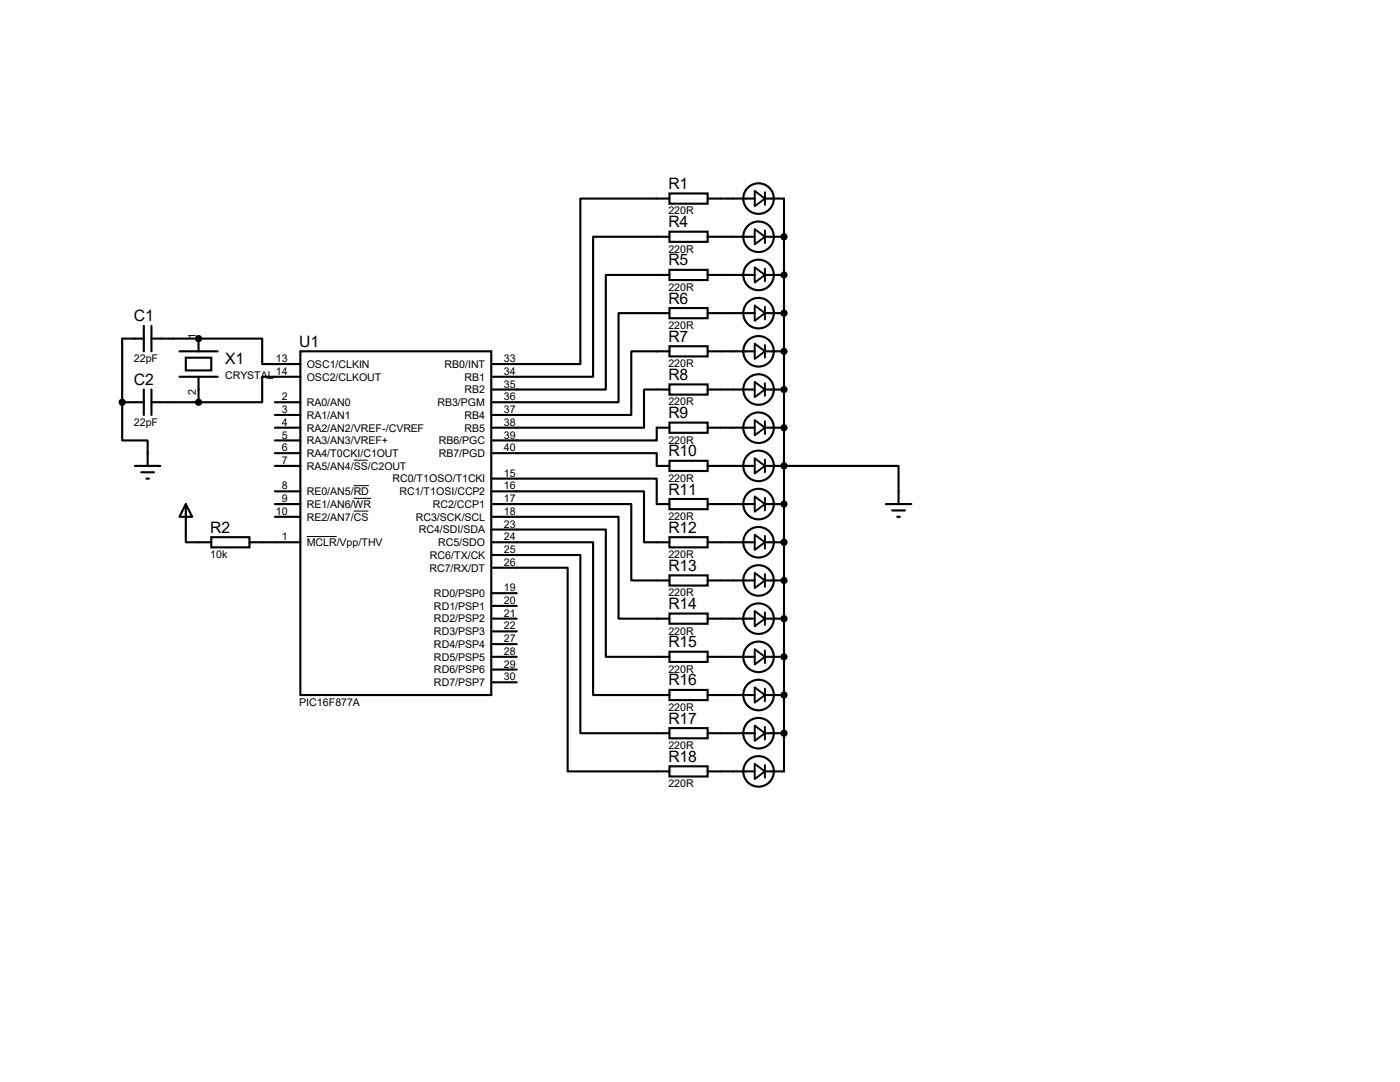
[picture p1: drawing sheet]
<svg xmlns="http://www.w3.org/2000/svg" width="279mm" height="216mm" viewBox="0 0 279 216" stroke-linecap="round" stroke-linejoin="round" font-family="sans-serif">
<g fill="none" stroke="#000" stroke-width=".42">
<path d="M133.6 38.6h7.6v2h-7.6zM133.6 39.6h-17.8v33h-17.8M141.2 39.6h9.4M152.7 39.6h3.8v114.3h-3.8M133.6 46.2h7.6v2.1h-7.6zM133.6 53.8h7.6v2.1h-7.6zM133.6 47.2h-15.2v28h-20.4M133.6 54.9h-12.7v22.8h-22.9M141.2 47.2h9.4M141.2 54.9h9.4M152.7 47.2h3.8M152.7 54.9h3.8"/>
<path d="M28.7 67.6h-4.3v12.7M28.7 65v5.1M28.7 77.7v5.1M30.2 67.6h9.4M30.2 65v5.1M30.2 77.7v5.1M35.8 70.1h7.6M35.8 75.2h7.6M37.1 71.4h5.1v2.5h-5.1zM39.6 67.6h12.7v5h7.6M39.6 67.6v2.5M39.6 75.2v5.1"/>
<path d="M59.9 70.1h38.1v68.6h-38.1zM59.9 75.2h-7.6v5.1h-12.7M133.6 61.5h7.6v2h-7.6zM133.6 69.1h7.6v2h-7.6zM133.6 76.7h7.6v2h-7.6zM133.6 62.5h-10.2v17.8h-25.4M133.6 70.1h-7.6v12.7h-28M133.6 77.7h-5.1v7.6h-30.5M141.2 62.5h9.4M141.2 70.1h9.4M141.2 77.7h9.4M152.7 62.5h3.8"/>
<path d="M152.7 70.1h3.8M152.7 77.7h3.8M24.4 80.3v7.6h5.1v5.1M24.4 80.3h4.3M26.9 93h5.1M28.2 94.2h2.5M29.2 95.5h.5M30.2 80.3h9.4M54.9 80.3h5M54.9 85.3h5M54.9 93h5M54.9 82.8h5"/>
<path d="M54.9 90.4h5M54.9 98h5M54.9 87.9h5M98 90.4h33.1v2.6h2.5M98 95.5h33.1v5.1h2.5M98 98h30.5v10.2h5.1M133.6 84.3h7.6v2.1h-7.6zM133.6 91.9h7.6v2.1h-7.6zM133.6 99.6h7.6v2h-7.6zM133.6 85.3h-2.5v2.6h-33.1M141.2 85.3h9.4M141.2 93h9.4"/>
<path d="M152.7 93h26.6v7.6M152.7 85.3h3.8M37.1 100.6l1.3 2.5h-2.6zM37.1 100.6v7.6h5.1M42.2 107.2h7.6v2h-7.6zM49.8 108.2h10.1M54.9 100.6h5M54.9 103.1h5M98 100.6h28v15.2h7.6M98 103.1h25.4v20.3h10.2M98 105.7h22.9v25.4h12.7M98 108.2h20.4v30.5h15.2"/>
<path d="M98 110.7h17.8v35.6h17.8M98 113.3h15.3v40.6h20.3M98 118.4h5.1M133.6 107.2h7.6v2h-7.6zM133.6 114.8h7.6v2h-7.6zM141.2 108.2h9.4M141.2 100.6h9.4M141.2 115.8h9.4M152.7 108.2h3.8M152.7 100.6h3.8M152.7 115.8h3.8M176.8 100.6h5.1"/>
<path d="M178.1 101.9h2.5M179.1 103.1h.5M98 123.4h5.1M98 131.1h5.1M98 120.9h5.1M98 136.1h5.1M98 133.6h5.1M98 128.5h5.1M98 126h5.1M133.6 122.4h7.6v2.1h-7.6zM133.6 130h7.6v2.1h-7.6zM133.6 137.7h7.6v2h-7.6z"/>
<path d="M141.2 138.7h9.4M141.2 123.4h9.4M141.2 131.1h9.4M152.7 138.7h3.8M152.7 123.4h3.8M152.7 131.1h3.8M133.6 145.3h7.6v2h-7.6zM133.6 152.9h7.6v2h-7.6zM141.2 146.3h9.4M141.2 153.9h9.4M152.7 146.3h3.8"/>
<circle cx="151.4" cy="39.6" r="3"/>
<circle cx="151.4" cy="54.9" r="3"/>
<circle cx="151.4" cy="47.2" r="3"/>
<circle cx="151.4" cy="62.5" r="3"/>
<circle cx="151.4" cy="77.7" r="3"/>
<circle cx="151.4" cy="70.1" r="3"/>
<circle cx="151.4" cy="85.3" r="3"/>
<circle cx="151.4" cy="93" r="3"/>
<circle cx="151.4" cy="100.6" r="3"/>
<circle cx="151.4" cy="115.8" r="3"/>
<circle cx="151.4" cy="108.2" r="3"/>
<circle cx="151.4" cy="131.1" r="3"/>
<circle cx="151.4" cy="123.4" r="3"/>
<circle cx="151.4" cy="138.7" r="3"/>
<circle cx="151.4" cy="153.9" r="3"/>
<circle cx="151.4" cy="146.3" r="3"/>
</g>
<g fill="#000">
<circle cx="156.5" cy="47.2" r=".21"/>
<circle cx="156.5" cy="54.9" r=".21"/>
<circle cx="39.6" cy="67.6" r=".21"/>
<circle cx="156.5" cy="70.1" r=".21"/>
<circle cx="156.5" cy="77.7" r=".21"/>
<circle cx="156.5" cy="62.5" r=".21"/>
<circle cx="24.4" cy="80.3" r=".21"/>
<circle cx="156.5" cy="93" r=".21"/>
<circle cx="156.5" cy="85.3" r=".21"/>
<circle cx="156.5" cy="108.2" r=".21"/>
<circle cx="156.5" cy="115.8" r=".21"/>
<circle cx="156.5" cy="100.6" r=".21"/>
<circle cx="156.5" cy="123.4" r=".21"/>
<circle cx="156.5" cy="138.7" r=".21"/>
<circle cx="156.5" cy="131.1" r=".21"/>
<circle cx="156.5" cy="146.3" r=".21"/>
</g>
<path d="M70.6 91.8h2.8M70.6 96.9h3M70.6 99.4h3.5M61.2 107.1h6M70.6 102h2.9" fill="none" stroke="#000" stroke-width=".2"/>
<g fill="none" stroke="#000" stroke-width=".38">
<path d="M150.6 38.1l2.1 1.5-2.1 1.5zM152.7 38.4v2.5M150.6 45.7l2.1 1.5-2.1 1.6zM150.6 53.3l2.1 1.6-2.1 1.5zM152.7 46v2.5M152.7 53.6v2.5M150.6 61l2.1 1.5-2.1 1.5zM150.6 68.6l2.1 1.5-2.1 1.5zM150.6 76.2l2.1 1.5-2.1 1.5zM152.7 61.2v2.6M152.7 68.8v2.6M152.7 76.5v2.5"/>
<path d="M150.6 83.8l2.1 1.5-2.1 1.6zM150.6 91.4l2.1 1.6-2.1 1.5zM150.6 99.1l2.1 1.5-2.1 1.5zM152.7 84.1v2.5M152.7 91.7v2.5M152.7 99.3v2.6M150.6 106.7l2.1 1.5-2.1 1.5zM150.6 114.3l2.1 1.5-2.1 1.5zM152.7 106.9v2.6M152.7 114.6v2.5M150.6 137.2l2.1 1.5-2.1 1.5zM150.6 121.9l2.1 1.5-2.1 1.6z"/>
<path d="M150.6 129.5l2.1 1.6-2.1 1.5zM152.7 122.2v2.5M152.7 129.8v2.5M152.7 137.4v2.6M150.6 144.8l2.1 1.5-2.1 1.5zM150.6 152.4l2.1 1.5-2.1 1.5zM152.7 145v2.6M152.7 152.7v2.5"/>
</g>
<g fill="#000" stroke="#000" stroke-width=".42">
<circle cx="156.5" cy="47.2" r=".51"/>
<circle cx="156.5" cy="54.9" r=".51"/>
<circle cx="39.6" cy="67.6" r=".51"/>
<circle cx="156.5" cy="70.1" r=".51"/>
<circle cx="156.5" cy="77.7" r=".51"/>
<circle cx="156.5" cy="62.5" r=".51"/>
<circle cx="24.4" cy="80.3" r=".51"/>
<circle cx="39.6" cy="80.3" r=".51"/>
<circle cx="156.5" cy="85.3" r=".51"/>
<circle cx="156.5" cy="93" r=".51"/>
<circle cx="156.5" cy="115.8" r=".51"/>
<circle cx="156.5" cy="108.2" r=".51"/>
<circle cx="156.5" cy="100.6" r=".51"/>
<circle cx="156.5" cy="131.1" r=".51"/>
<circle cx="156.5" cy="138.7" r=".51"/>
<circle cx="156.5" cy="123.4" r=".51"/>
<circle cx="156.5" cy="146.3" r=".51"/>
</g>
<g font-size="3.1">
<text x="133.4" y="37.7">R1</text>
<text x="133.4" y="45.3">R4</text>
<text x="133.4" y="53">R5</text>
<text x="26.7" y="64.1">C1</text>
<text x="133.4" y="60.6">R6</text>
<text x="59.7" y="69.2">U1</text>
<text x="133.4" y="68.2">R7</text>
<text x="26.7" y="76.8">C2</text>
<text x="44.9" y="72.7">X1</text>
<text x="133.4" y="75.8">R8</text>
<text x="133.4" y="83.4">R9</text>
<text x="133.4" y="91.1">R10</text>
<text x="133.4" y="98.7">R11</text>
<text x="42" y="106.3">R2</text>
<text x="133.4" y="106.3">R12</text>
<text x="133.4" y="113.9">R13</text>
<text x="133.4" y="121.5">R14</text>
<text x="133.4" y="129.2">R15</text>
<text x="133.4" y="136.8">R16</text>
<text x="133.4" y="144.4">R17</text>
<text x="133.4" y="152">R18</text>
</g>
<g font-size="2.1">
<text x="133.4" y="42.8">220R</text>
<text x="133.4" y="50.4">220R</text>
<text x="133.4" y="58">220R</text>
<text x="133.4" y="65.7">220R</text>
<text x="39.1" y="67.6" transform="rotate(-90 39.1 67.6)">1</text>
<text x="26.7" y="72.3">22pF</text>
<text x="44.9" y="75.6">CRYSTAL</text>
<text x="55.1" y="72.3">13</text>
<text x="55.1" y="74.8">14</text>
<text x="61.2" y="73.4">OSC1/CLKIN</text>
<text x="61.2" y="75.9">OSC2/CLKOUT</text>
<text x="88.7" y="73.4">RB0/INT</text>
<text x="92.7" y="75.9">RB1</text>
<text x="100.6" y="77.3">35</text>
<text x="100.6" y="74.8">34</text>
<text x="100.6" y="72.3">33</text>
<text x="133.4" y="73.3">220R</text>
<text x="39.1" y="78.9" transform="rotate(-90 39.1 78.9)">2</text>
<text x="56.2" y="79.9">2</text>
<text x="56.2" y="82.4">3</text>
<text x="61.2" y="81">RA0/AN0</text>
<text x="61.2" y="83.6">RA1/AN1</text>
<text x="87.3" y="81">RB3/PGM</text>
<text x="92.7" y="83.6">RB4</text>
<text x="92.7" y="78.5">RB2</text>
<text x="100.6" y="82.4">37</text>
<text x="100.6" y="79.9">36</text>
<text x="133.4" y="80.9">220R</text>
<text x="26.7" y="85">22pF</text>
<text x="56.2" y="85">4</text>
<text x="56.2" y="87.5">5</text>
<text x="61.2" y="86.1">RA2/AN2/VREF-/CVREF</text>
<text x="61.2" y="88.6">RA3/AN3/VREF+</text>
<text x="87.5" y="88.6">RB6/PGC</text>
<text x="92.7" y="86.1">RB5</text>
<text x="100.6" y="87.5">39</text>
<text x="100.6" y="85">38</text>
<text x="133.4" y="88.5">220R</text>
<text x="56.2" y="90">6</text>
<text x="56.2" y="92.6">7</text>
<text x="61.2" y="91.2">RA4/T0CKI/C1OUT</text>
<text x="61.2" y="93.7">RA5/AN4/SS/C2OUT</text>
<text x="87.5" y="91.2">RB7/PGD</text>
<text x="100.6" y="90">40</text>
<text x="100.6" y="95.1">15</text>
<text x="56.2" y="97.7">8</text>
<text x="56.2" y="100.2">9</text>
<text x="61.2" y="98.8">RE0/AN5/RD</text>
<text x="61.2" y="101.3">RE1/AN6/WR</text>
<text x="78.3" y="96.3">RC0/T1OSO/T1CKI</text>
<text x="79.7" y="98.8">RC1/T1OSI/CCP2</text>
<text x="86.4" y="101.3">RC2/CCP1</text>
<text x="100.6" y="97.7">16</text>
<text x="100.6" y="100.2">17</text>
<text x="133.4" y="96.1">220R</text>
<text x="55.1" y="102.7">10</text>
<text x="56.2" y="107.8">1</text>
<text x="61.2" y="103.9">RE2/AN7/CS</text>
<text x="83" y="103.9">RC3/SCK/SCL</text>
<text x="83.6" y="106.4">RC4/SDI/SDA</text>
<text x="100.6" y="102.7">18</text>
<text x="100.6" y="107.8">24</text>
<text x="100.6" y="105.3">23</text>
<text x="133.4" y="103.8">220R</text>
<text x="42" y="111.4">10k</text>
<text x="61.2" y="109">MCLR/Vpp/THV</text>
<text x="85.8" y="111.5">RC6/TX/CK</text>
<text x="87.4" y="109">RC5/SDO</text>
<text x="100.6" y="112.9">26</text>
<text x="100.6" y="110.4">25</text>
<text x="133.4" y="111.4">220R</text>
<text x="85.7" y="114">RC7/RX/DT</text>
<text x="86.6" y="119.1">RD0/PSP0</text>
<text x="100.6" y="118">19</text>
<text x="133.4" y="119">220R</text>
<text x="86.6" y="121.7">RD1/PSP1</text>
<text x="86.6" y="124.2">RD2/PSP2</text>
<text x="100.6" y="120.5">20</text>
<text x="100.6" y="125.6">22</text>
<text x="100.6" y="123.1">21</text>
<text x="86.6" y="131.8">RD5/PSP5</text>
<text x="86.6" y="129.3">RD4/PSP4</text>
<text x="86.6" y="126.7">RD3/PSP3</text>
<text x="100.6" y="130.7">28</text>
<text x="100.6" y="128.1">27</text>
<text x="133.4" y="126.6">220R</text>
<text x="86.6" y="136.9">RD7/PSP7</text>
<text x="86.6" y="134.4">RD6/PSP6</text>
<text x="100.6" y="135.8">30</text>
<text x="100.6" y="133.2">29</text>
<text x="133.4" y="134.2">220R</text>
<text x="59.7" y="140.8">PIC16F877A</text>
<text x="133.4" y="141.9">220R</text>
<text x="133.4" y="149.5">220R</text>
<text x="133.4" y="157.1">220R</text>
</g>
</svg>
